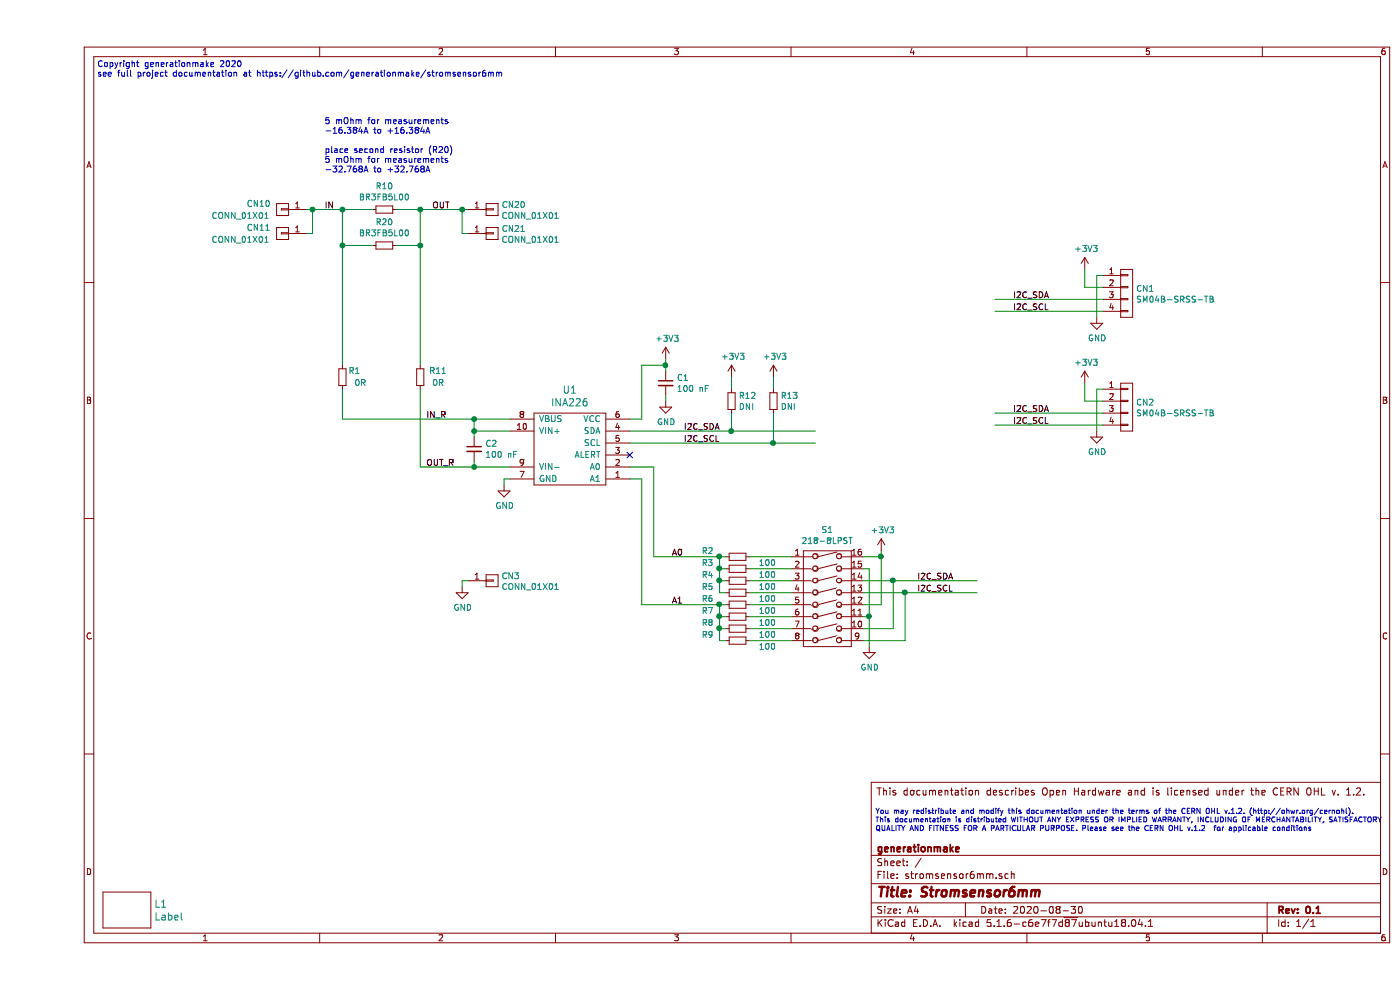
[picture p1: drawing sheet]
EESchema Schematic File Version 4
EELAYER 30 0
EELAYER END
$Descr A4 11693 8268
encoding utf-8
Sheet 1 1
Title "Stromsensor6mm"
Date "2020-08-30"
Rev "0.1"
Comp "generationmake"
Comment1 ""
Comment2 ""
Comment3 ""
Comment4 "This documentation describes Open Hardware and is licensed under the CERN OHL v. 1.2."
$EndDescr
$Comp
L power-monitors:INA226 U1
U 1 1
P 4450 4100
F 0 "U1" H 4450 4947 60  0000 C CNN
F 1 "INA226" H 4450 4841 60  0000 C CNN
F 2 "SSOP:MSOP-10_3x3mm_Pitch0.5mm" H 5050 3950 60  0001 C CNN
F 3 "" H 5050 3950 60  0001 C CNN
	1    4450 4100
	1    0    0    -1  
$EndComp
$Comp
L mechanical-connectors:CONN_01X01 CN10
U 1 1
P 2050 1750
F 0 "CN10" H 2250 1800 50  0000 C CNN
F 1 "CONN_01X01" H 2400 1700 50  0000 C CNN
F 2 "MECH_mounting_holes:MHP_6.2_9.0" H 2050 1750 50  0001 C CNN
F 3 "" H 2050 1750 50  0001 C CNN
	1    2050 1750
	-1   0    0    -1  
$EndComp
$Comp
L mechanical-connectors:CONN_01X04 CN1
U 1 1
P 9100 2450
F 0 "CN1" H 9178 2491 50  0000 L CNN
F 1 "SM04B-SRSS-TB" H 9178 2400 50  0000 L CNN
F 2 "connectors_JST_SH:Connectors_JST_SM04B-SRSS-TB" H 9100 2450 50  0001 C CNN
F 3 "" H 9100 2450 50  0000 C CNN
	1    9100 2450
	1    0    0    -1  
$EndComp
$Comp
L mechanical-switches:SW_DIP_x8 S1
U 1 1
P 6600 5000
F 0 "S1" H 6600 5575 50  0000 C CNN
F 1 "218-8LPST" H 6600 5484 50  0000 C CNN
F 2 "mechanical-switches:WE_416131160808" H 6550 5000 50  0001 C CNN
F 3 "http://www.ctscorp.com/components/Datasheets/206-208.pdf" H 6600 5483 50  0001 C CNN
	1    6600 5000
	1    0    0    -1  
$EndComp
$Comp
L power-supply:+3V3 #PWR03
U 1 1
P 5250 3000
F 0 "#PWR03" H 5250 2850 50  0001 C CNN
F 1 "+3V3" H 5265 3173 50  0000 C CNN
F 2 "" H 5250 3000 50  0000 C CNN
F 3 "" H 5250 3000 50  0000 C CNN
	1    5250 3000
	1    0    0    -1  
$EndComp
$Comp
L devices:C_0603 C1
U 1 1
P 5250 3200
F 0 "C1" H 5342 3246 50  0000 L CNN
F 1 "100 nF" H 5342 3155 50  0000 L CNN
F 2 "capacitors:C_0603" H 5250 3050 50  0001 C CNN
F 3 "" H 5250 3200 50  0000 C CNN
	1    5250 3200
	1    0    0    -1  
$EndComp
$Comp
L power-supply:GND #PWR04
U 1 1
P 5250 3350
F 0 "#PWR04" H 5250 3100 50  0001 C CNN
F 1 "GND" H 5255 3177 50  0000 C CNN
F 2 "" H 5250 3350 50  0000 C CNN
F 3 "" H 5250 3350 50  0000 C CNN
	1    5250 3350
	1    0    0    -1  
$EndComp
Wire Wire Line
	5250 3000 5250 3050
Wire Wire Line
	5250 3300 5250 3350
Wire Wire Line
	4950 3500 5050 3500
Wire Wire Line
	5050 3500 5050 3050
Wire Wire Line
	5050 3050 5250 3050
Connection ~ 5250 3050
Wire Wire Line
	5250 3050 5250 3100
Text Label 5400 3600 0    50   ~ 0
I2C_SDA
Text Label 5400 3700 0    50   ~ 0
I2C_SCL
$Comp
L devices:R_0603 R2
U 1 1
P 5850 4650
F 0 "R2" V 5800 4400 50  0000 C CNN
F 1 "100" V 5900 4900 50  0000 C CNN
F 2 "resistors:R_0603" H 5850 4500 50  0001 C CNN
F 3 "" H 5850 4650 50  0000 C CNN
	1    5850 4650
	0    1    1    0   
$EndComp
$Comp
L devices:R_0603 R3
U 1 1
P 5850 4750
F 0 "R3" V 5800 4500 50  0000 C CNN
F 1 "100" V 5900 5000 50  0000 C CNN
F 2 "resistors:R_0603" H 5850 4600 50  0001 C CNN
F 3 "" H 5850 4750 50  0000 C CNN
	1    5850 4750
	0    1    1    0   
$EndComp
$Comp
L devices:R_0603 R4
U 1 1
P 5850 4850
F 0 "R4" V 5800 4600 50  0000 C CNN
F 1 "100" V 5900 5100 50  0000 C CNN
F 2 "resistors:R_0603" H 5850 4700 50  0001 C CNN
F 3 "" H 5850 4850 50  0000 C CNN
	1    5850 4850
	0    1    1    0   
$EndComp
$Comp
L devices:R_0603 R5
U 1 1
P 5850 4950
F 0 "R5" V 5800 4700 50  0000 C CNN
F 1 "100" V 5900 5200 50  0000 C CNN
F 2 "resistors:R_0603" H 5850 4800 50  0001 C CNN
F 3 "" H 5850 4950 50  0000 C CNN
	1    5850 4950
	0    1    1    0   
$EndComp
$Comp
L devices:R_0603 R6
U 1 1
P 5850 5050
F 0 "R6" V 5800 4800 50  0000 C CNN
F 1 "100" V 5900 5300 50  0000 C CNN
F 2 "resistors:R_0603" H 5850 4900 50  0001 C CNN
F 3 "" H 5850 5050 50  0000 C CNN
	1    5850 5050
	0    1    1    0   
$EndComp
$Comp
L devices:R_0603 R7
U 1 1
P 5850 5150
F 0 "R7" V 5800 4900 50  0000 C CNN
F 1 "100" V 5900 5400 50  0000 C CNN
F 2 "resistors:R_0603" H 5850 5000 50  0001 C CNN
F 3 "" H 5850 5150 50  0000 C CNN
	1    5850 5150
	0    1    1    0   
$EndComp
$Comp
L devices:R_0603 R8
U 1 1
P 5850 5250
F 0 "R8" V 5800 5000 50  0000 C CNN
F 1 "100" V 5900 5500 50  0000 C CNN
F 2 "resistors:R_0603" H 5850 5100 50  0001 C CNN
F 3 "" H 5850 5250 50  0000 C CNN
	1    5850 5250
	0    1    1    0   
$EndComp
$Comp
L devices:R_0603 R9
U 1 1
P 5850 5350
F 0 "R9" V 5800 5100 50  0000 C CNN
F 1 "100" V 5900 5600 50  0000 C CNN
F 2 "resistors:R_0603" H 5850 5200 50  0001 C CNN
F 3 "" H 5850 5350 50  0000 C CNN
	1    5850 5350
	0    1    1    0   
$EndComp
Wire Wire Line
	4950 3900 5150 3900
Wire Wire Line
	5150 3900 5150 4650
Wire Wire Line
	5150 4650 5700 4650
Wire Wire Line
	4950 4000 5050 4000
Wire Wire Line
	5050 4000 5050 5050
Wire Wire Line
	5050 5050 5700 5050
Wire Wire Line
	5750 4950 5700 4950
Wire Wire Line
	5700 4950 5700 4850
Connection ~ 5700 4650
Wire Wire Line
	5700 4650 5750 4650
Wire Wire Line
	5750 4850 5700 4850
Connection ~ 5700 4850
Wire Wire Line
	5700 4850 5700 4750
Wire Wire Line
	5750 4750 5700 4750
Connection ~ 5700 4750
Wire Wire Line
	5700 4750 5700 4650
Wire Wire Line
	5750 5350 5700 5350
Wire Wire Line
	5700 5350 5700 5250
Connection ~ 5700 5050
Wire Wire Line
	5700 5050 5750 5050
Wire Wire Line
	5750 5150 5700 5150
Connection ~ 5700 5150
Wire Wire Line
	5700 5150 5700 5050
Wire Wire Line
	5750 5250 5700 5250
Connection ~ 5700 5250
Wire Wire Line
	5700 5250 5700 5150
Wire Wire Line
	5950 5050 6300 5050
Wire Wire Line
	6300 5150 5950 5150
Wire Wire Line
	5950 5250 6300 5250
Wire Wire Line
	6300 5350 5950 5350
Wire Wire Line
	6300 4650 5950 4650
Wire Wire Line
	5950 4750 6300 4750
Wire Wire Line
	6300 4850 5950 4850
Wire Wire Line
	5950 4950 6300 4950
$Comp
L power-supply:+3V3 #PWR06
U 1 1
P 7050 4600
F 0 "#PWR06" H 7050 4450 50  0001 C CNN
F 1 "+3V3" H 7065 4773 50  0000 C CNN
F 2 "" H 7050 4600 50  0000 C CNN
F 3 "" H 7050 4600 50  0000 C CNN
	1    7050 4600
	1    0    0    -1  
$EndComp
$Comp
L power-supply:GND #PWR05
U 1 1
P 6950 5400
F 0 "#PWR05" H 6950 5150 50  0001 C CNN
F 1 "GND" H 6955 5227 50  0000 C CNN
F 2 "" H 6950 5400 50  0000 C CNN
F 3 "" H 6950 5400 50  0000 C CNN
	1    6950 5400
	1    0    0    -1  
$EndComp
Wire Wire Line
	6900 4750 6950 4750
Wire Wire Line
	6950 4750 6950 5150
Wire Wire Line
	6900 5150 6950 5150
Connection ~ 6950 5150
Wire Wire Line
	6950 5150 6950 5400
Wire Wire Line
	6900 5050 7050 5050
Wire Wire Line
	7050 5050 7050 4650
Wire Wire Line
	6900 4650 7050 4650
Connection ~ 7050 4650
Wire Wire Line
	7050 4650 7050 4600
Wire Wire Line
	6900 5250 7150 5250
Wire Wire Line
	7150 5250 7150 4850
Connection ~ 7150 4850
Wire Wire Line
	7150 4850 6900 4850
Wire Wire Line
	7250 5350 7250 4950
Connection ~ 7250 4950
Wire Wire Line
	7250 4950 6900 4950
Wire Wire Line
	6900 5350 7250 5350
Wire Wire Line
	7250 4950 7850 4950
Wire Wire Line
	7150 4850 7850 4850
Text Label 7350 4850 0    50   ~ 0
I2C_SDA
Text Label 7350 4950 0    50   ~ 0
I2C_SCL
NoConn ~ 4950 3800
$Comp
L power-supply:GND #PWR02
U 1 1
P 3900 4050
F 0 "#PWR02" H 3900 3800 50  0001 C CNN
F 1 "GND" H 3905 3877 50  0000 C CNN
F 2 "" H 3900 4050 50  0000 C CNN
F 3 "" H 3900 4050 50  0000 C CNN
	1    3900 4050
	1    0    0    -1  
$EndComp
Wire Wire Line
	3950 4000 3900 4000
Wire Wire Line
	3900 4000 3900 4050
$Comp
L devices:R_0603 R10
U 1 1
P 2900 1750
F 0 "R10" V 2704 1750 50  0000 C CNN
F 1 "BR3FB5L00" V 2795 1750 50  0000 C CNN
F 2 "resistors:BR3" H 2900 1600 50  0001 C CNN
F 3 "" H 2900 1750 50  0000 C CNN
	1    2900 1750
	0    1    1    0   
$EndComp
$Comp
L mechanical-connectors:CONN_01X01 CN20
U 1 1
P 3800 1750
F 0 "CN20" H 3878 1791 50  0000 L CNN
F 1 "CONN_01X01" H 3878 1700 50  0000 L CNN
F 2 "MECH_mounting_holes:MHP_6.2_9.0" H 3800 1750 50  0001 C CNN
F 3 "" H 3800 1750 50  0001 C CNN
	1    3800 1750
	1    0    0    -1  
$EndComp
$Comp
L mechanical-connectors:CONN_01X01 CN21
U 1 1
P 3800 1950
F 0 "CN21" H 3878 1991 50  0000 L CNN
F 1 "CONN_01X01" H 3878 1900 50  0000 L CNN
F 2 "MECH_mounting_holes:MHP_4.0_7.0" H 3800 1950 50  0001 C CNN
F 3 "" H 3800 1950 50  0001 C CNN
	1    3800 1950
	1    0    0    -1  
$EndComp
$Comp
L mechanical-connectors:CONN_01X01 CN11
U 1 1
P 2050 1950
F 0 "CN11" H 2250 2000 50  0000 C CNN
F 1 "CONN_01X01" H 2400 1900 50  0000 C CNN
F 2 "MECH_mounting_holes:MHP_4.0_7.0" H 2050 1950 50  0001 C CNN
F 3 "" H 2050 1950 50  0001 C CNN
	1    2050 1950
	-1   0    0    -1  
$EndComp
Wire Wire Line
	2250 1750 2300 1750
Wire Wire Line
	3600 1750 3550 1750
Wire Wire Line
	3550 1950 3550 1750
Wire Wire Line
	3600 1950 3550 1950
Wire Wire Line
	2250 1950 2300 1950
Wire Wire Line
	2300 1950 2300 1750
Connection ~ 2300 1750
Wire Wire Line
	2300 1750 2550 1750
Wire Wire Line
	3200 1750 3000 1750
Connection ~ 2550 1750
Wire Wire Line
	2550 1750 2800 1750
Wire Wire Line
	3650 3600 3650 3500
Wire Wire Line
	8000 2500 8900 2500
Wire Wire Line
	8000 2600 8900 2600
Text Label 8150 2500 0    50   ~ 0
I2C_SDA
Text Label 8150 2600 0    50   ~ 0
I2C_SCL
$Comp
L power-supply:+3V3 #PWR07
U 1 1
P 8750 2250
F 0 "#PWR07" H 8750 2100 50  0001 C CNN
F 1 "+3V3" H 8765 2423 50  0000 C CNN
F 2 "" H 8750 2250 50  0000 C CNN
F 3 "" H 8750 2250 50  0000 C CNN
	1    8750 2250
	1    0    0    -1  
$EndComp
$Comp
L power-supply:GND #PWR09
U 1 1
P 8850 2650
F 0 "#PWR09" H 8850 2400 50  0001 C CNN
F 1 "GND" H 8855 2477 50  0000 C CNN
F 2 "" H 8850 2650 50  0000 C CNN
F 3 "" H 8850 2650 50  0000 C CNN
	1    8850 2650
	1    0    0    -1  
$EndComp
Wire Wire Line
	8900 2300 8850 2300
Wire Wire Line
	8850 2300 8850 2650
Wire Wire Line
	8900 2400 8750 2400
Wire Wire Line
	8750 2400 8750 2250
$Comp
L mechanical-connectors:CONN_01X04 CN2
U 1 1
P 9100 3400
F 0 "CN2" H 9178 3441 50  0000 L CNN
F 1 "SM04B-SRSS-TB" H 9178 3350 50  0000 L CNN
F 2 "connectors_JST_SH:Connectors_JST_SM04B-SRSS-TB" H 9100 3400 50  0001 C CNN
F 3 "" H 9100 3400 50  0000 C CNN
	1    9100 3400
	1    0    0    -1  
$EndComp
Wire Wire Line
	8000 3450 8900 3450
Wire Wire Line
	8000 3550 8900 3550
Text Label 8150 3450 0    50   ~ 0
I2C_SDA
Text Label 8150 3550 0    50   ~ 0
I2C_SCL
$Comp
L power-supply:+3V3 #PWR08
U 1 1
P 8750 3200
F 0 "#PWR08" H 8750 3050 50  0001 C CNN
F 1 "+3V3" H 8765 3373 50  0000 C CNN
F 2 "" H 8750 3200 50  0000 C CNN
F 3 "" H 8750 3200 50  0000 C CNN
	1    8750 3200
	1    0    0    -1  
$EndComp
$Comp
L power-supply:GND #PWR010
U 1 1
P 8850 3600
F 0 "#PWR010" H 8850 3350 50  0001 C CNN
F 1 "GND" H 8855 3427 50  0000 C CNN
F 2 "" H 8850 3600 50  0000 C CNN
F 3 "" H 8850 3600 50  0000 C CNN
	1    8850 3600
	1    0    0    -1  
$EndComp
Wire Wire Line
	8900 3250 8850 3250
Wire Wire Line
	8850 3250 8850 3600
Wire Wire Line
	8900 3350 8750 3350
Wire Wire Line
	8750 3350 8750 3200
$Comp
L mechanical-connectors:CONN_01X01 CN3
U 1 1
P 3800 4850
F 0 "CN3" H 3878 4891 50  0000 L CNN
F 1 "CONN_01X01" H 3878 4800 50  0000 L CNN
F 2 "MECH_mounting_holes:MHP_4.0_7.0" H 3800 4850 50  0001 C CNN
F 3 "" H 3800 4850 50  0001 C CNN
	1    3800 4850
	1    0    0    -1  
$EndComp
$Comp
L power-supply:GND #PWR01
U 1 1
P 3550 4900
F 0 "#PWR01" H 3550 4650 50  0001 C CNN
F 1 "GND" H 3555 4727 50  0000 C CNN
F 2 "" H 3550 4900 50  0000 C CNN
F 3 "" H 3550 4900 50  0000 C CNN
	1    3550 4900
	1    0    0    -1  
$EndComp
Wire Wire Line
	3600 4850 3550 4850
Wire Wire Line
	3550 4850 3550 4900
Text Notes 2400 1450 0    50   ~ 0
5 mOhm for measurements \n-16.384A to +16.384A\n\nplace second resistor (R20)\n5 mOhm for measurements \n-32.768A to +32.768A
$Comp
L devices:R_0603 R20
U 1 1
P 2900 2050
F 0 "R20" V 2704 2050 50  0000 C CNN
F 1 "BR3FB5L00" V 2795 2050 50  0000 C CNN
F 2 "resistors:BR3" H 2900 1900 50  0001 C CNN
F 3 "" H 2900 2050 50  0000 C CNN
	1    2900 2050
	0    1    1    0   
$EndComp
Wire Wire Line
	3000 2050 3200 2050
Connection ~ 3200 2050
Wire Wire Line
	3200 2050 3200 1750
Wire Wire Line
	2800 2050 2550 2050
Connection ~ 2550 2050
Wire Wire Line
	2550 2050 2550 1750
$Comp
L devices:C_0603 C2
U 1 1
P 3650 3750
F 0 "C2" H 3742 3796 50  0000 L CNN
F 1 "100 nF" H 3742 3705 50  0000 L CNN
F 2 "capacitors:C_0603" H 3650 3600 50  0001 C CNN
F 3 "" H 3650 3750 50  0000 C CNN
	1    3650 3750
	1    0    0    -1  
$EndComp
$Comp
L devices:R_0603 R11
U 1 1
P 3200 3150
F 0 "R11" H 3050 3100 50  0000 C CNN
F 1 "0R" H 3050 3200 50  0000 C CNN
F 2 "resistors:R_0603" H 3200 3000 50  0001 C CNN
F 3 "" H 3200 3150 50  0000 C CNN
	1    3200 3150
	-1   0    0    1   
$EndComp
$Comp
L devices:R_0603 R1
U 1 1
P 2550 3150
F 0 "R1" H 2450 3100 50  0000 C CNN
F 1 "0R" H 2400 3200 50  0000 C CNN
F 2 "resistors:R_0603" H 2550 3000 50  0001 C CNN
F 3 "" H 2550 3150 50  0000 C CNN
	1    2550 3150
	-1   0    0    1   
$EndComp
Wire Wire Line
	2550 2050 2550 3050
Wire Wire Line
	2550 3250 2550 3500
Wire Wire Line
	3200 2050 3200 3050
Wire Wire Line
	3200 3250 3200 3900
Wire Wire Line
	3650 3850 3650 3900
Wire Wire Line
	3650 3650 3650 3600
Connection ~ 3650 3600
Text Label 2400 1750 0    50   ~ 0
IN
Wire Wire Line
	3200 1750 3550 1750
Connection ~ 3200 1750
Text Label 3300 1750 0    50   ~ 0
OUT
Text Label 3250 3500 0    50   ~ 0
IN_R
Connection ~ 3550 1750
Wire Wire Line
	2550 3500 3650 3500
Connection ~ 3650 3500
Wire Wire Line
	3650 3500 3950 3500
Wire Wire Line
	3650 3600 3950 3600
Wire Wire Line
	3650 3900 3950 3900
Wire Wire Line
	3200 3900 3650 3900
Connection ~ 3650 3900
Text Label 3250 3900 0    50   ~ 0
OUT_R
Text Label 5300 4650 0    50   ~ 0
A0
Text Label 5300 5050 0    50   ~ 0
A1
$Comp
L devices:R_0603 R12
U 1 1
P 5800 3350
F 0 "R12" H 5859 3396 50  0000 L CNN
F 1 "DNI" H 5859 3305 50  0000 L CNN
F 2 "resistors:R_0603" H 5800 3200 50  0001 C CNN
F 3 "" H 5800 3350 50  0000 C CNN
	1    5800 3350
	1    0    0    -1  
$EndComp
$Comp
L power-supply:+3V3 #PWR011
U 1 1
P 5800 3150
F 0 "#PWR011" H 5800 3000 50  0001 C CNN
F 1 "+3V3" H 5815 3323 50  0000 C CNN
F 2 "" H 5800 3150 50  0000 C CNN
F 3 "" H 5800 3150 50  0000 C CNN
	1    5800 3150
	1    0    0    -1  
$EndComp
Wire Wire Line
	5800 3150 5800 3250
$Comp
L devices:R_0603 R13
U 1 1
P 6150 3350
F 0 "R13" H 6209 3396 50  0000 L CNN
F 1 "DNI" H 6209 3305 50  0000 L CNN
F 2 "resistors:R_0603" H 6150 3200 50  0001 C CNN
F 3 "" H 6150 3350 50  0000 C CNN
	1    6150 3350
	1    0    0    -1  
$EndComp
$Comp
L power-supply:+3V3 #PWR012
U 1 1
P 6150 3150
F 0 "#PWR012" H 6150 3000 50  0001 C CNN
F 1 "+3V3" H 6165 3323 50  0000 C CNN
F 2 "" H 6150 3150 50  0000 C CNN
F 3 "" H 6150 3150 50  0000 C CNN
	1    6150 3150
	1    0    0    -1  
$EndComp
Wire Wire Line
	6150 3150 6150 3250
Wire Wire Line
	4950 3600 5800 3600
Wire Wire Line
	4950 3700 6150 3700
Wire Wire Line
	6150 3450 6150 3700
Connection ~ 6150 3700
Wire Wire Line
	6150 3700 6500 3700
Wire Wire Line
	5800 3450 5800 3600
Connection ~ 5800 3600
Wire Wire Line
	5800 3600 6500 3600
$Comp
L devices:Label L1
U 1 1
P 750 7600
F 0 "L1" H 978 7653 60  0000 L CNN
F 1 "Label" H 978 7547 60  0000 L CNN
F 2 "labels:generationmake_small_silk" H 650 7700 60  0001 C CNN
F 3 "" H 750 7600 60  0000 C CNN
	1    750  7600
	1    0    0    -1  
$EndComp
Text Notes 500  650  0    50   ~ 0
Copyright generationmake 2020\nsee full project documentation at https://github.com/generationmake/stromsensor6mm
Text Notes 7000 6950 0    43   ~ 0
You may redistribute and modify this documentation under the terms of the CERN OHL v.1.2. (http://ohwr.org/cernohl). \nThis documentation is distributed WITHOUT ANY EXPRESS OR IMPLIED WARRANTY, INCLUDING OF MERCHANTABILITY, SATISFACTORY \nQUALITY AND FITNESS FOR A PARTICULAR PURPOSE. Please see the CERN OHL v.1.2  for applicable conditions
$EndSCHEMATC
